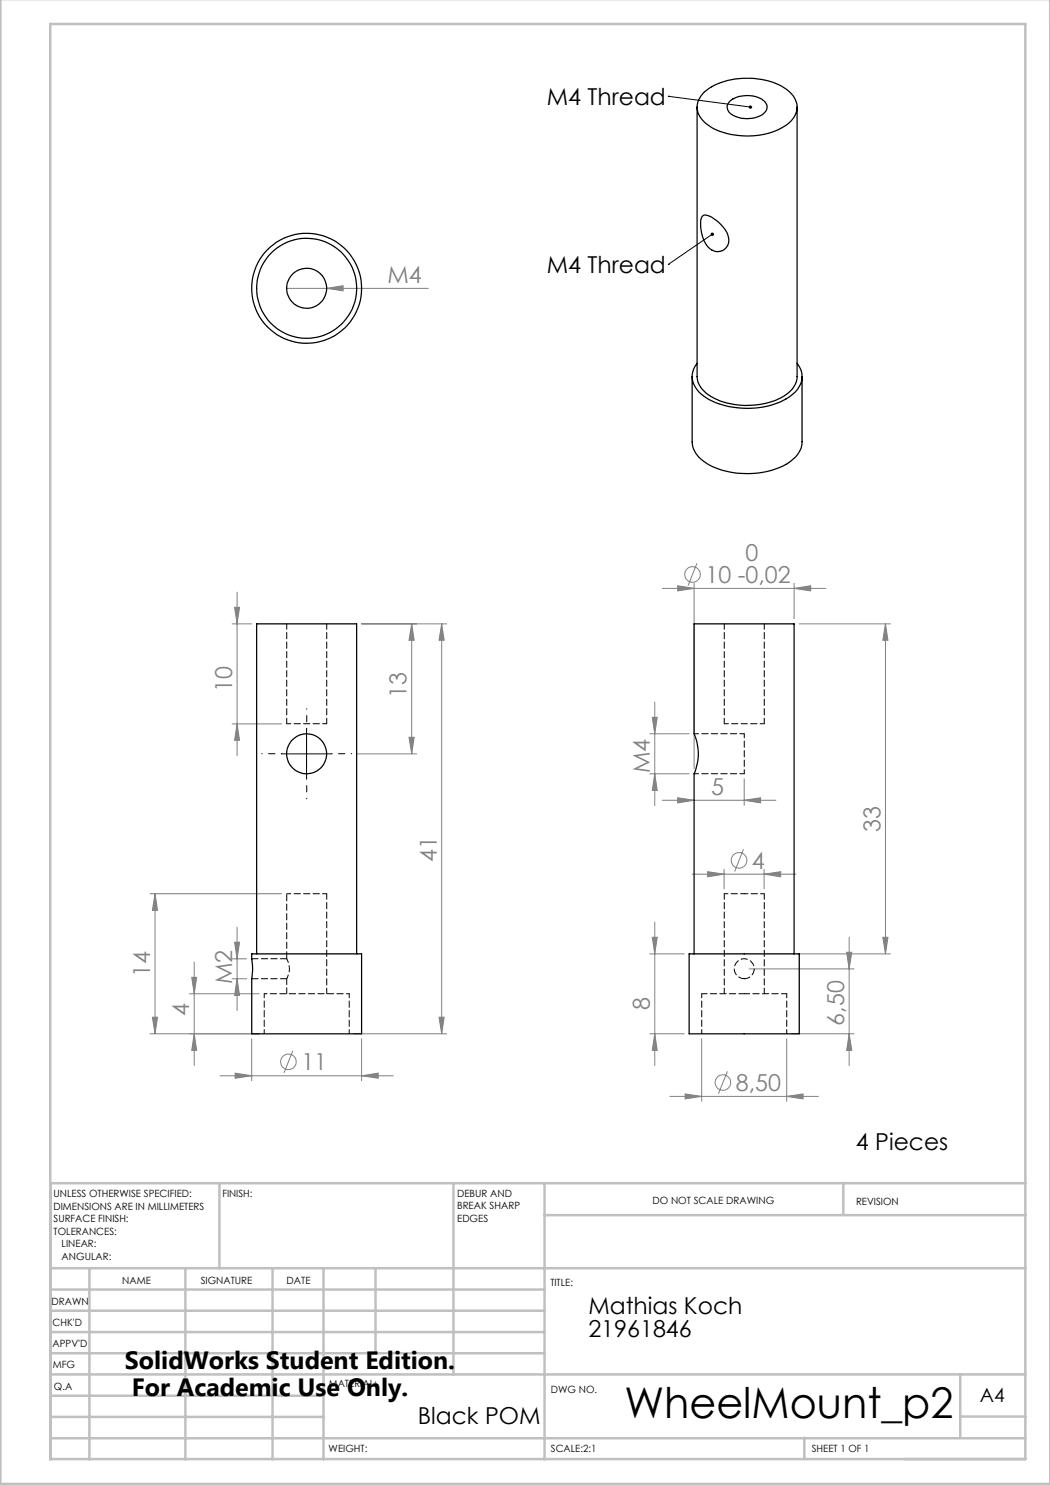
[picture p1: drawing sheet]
<svg xmlns="http://www.w3.org/2000/svg" width="210mm" height="297mm" viewBox="0 0 210 297" stroke-linecap="round" stroke-linejoin="round" font-family="sans-serif">
<g fill="none" stroke="#808080" stroke-width=".2">
<path d="M57.3 57.7h28.4M65.3 57.7l3.3-.6v1.1zM47.4 118.4v32.7M132.5 117.7h32.7M135.5 117.2l3.3 .5-3.3 .5zM138.8 116.7v37.1M139.4 112.7l-1.8 4.4M158.8 117.7l3.3-.5v1zM158.8 116.7v7.1M46.4 124.8h3.9M46.9 121.5h1l-.5 3.3zM72.3 124.8h17"/>
<path d="M82.3 124.8l.5 3.3h-1zM82.3 124.8v26M88.3 124.8l.5 3.3h-1zM88.3 124.8v82M159.8 124.8h18.3M177.1 124.8v66M177.1 124.8l.5 3.3h-1zM46.4 144.8h9.9M47.4 144.8l.5 3.3h-1zM71.3 150.8h12M81.8 147.5h1l-.5 3.3zM130 154.8h7.8"/>
<path d="M130 146.8h7.8M130.5 143.5h.9l-.4 3.3zM131 154.8l.4 3.3h-.9zM131 140.4v20.7M135.5 159.6l3.3 .5-3.3 .5zM148.8 155.7v5.4M30 178.7h26.3M31 178.7l.5 3.4h-1zM31 178.7v28.1M132.5 160.1h22.7M138.5 174.8h20.7M141.5 174.3l3.3 .5-3.3 .6z"/>
<path d="M144.8 173.8v4M148.7 169.9l-1.8 4.4M148.8 160.1l3.3-.5v1zM152.8 174.8l3.3-.5v1.1zM152.8 173.8v4M37.9 198.8h13.9M38.3 195.5h1l-.5 3.3zM38.8 192.4v20.7M46.4 195.8h2.9M46.4 191.8h2.9M46.9 188.5h1l-.5 3.3zM47.4 195.8l.5 3.3h-1z"/>
<path d="M47.4 185.4v16.7M130 190.8h6.8M130.5 187.5h.9l-.4 3.3zM131 184.4v28.7M149.8 193.8h21M159.8 190.8h18.3M169.3 190.5h1.1l-.6 3.3zM169.8 187.4v25.7M176.6 187.5h1l-.5 3.3zM30 206.8h21.8M30.5 203.4h1l-.5 3.4zM38.8 206.8l.5 3.3h-1z"/>
<path d="M44 215.2h34.7M47 214.6l3.3 .6-3.3 .4zM50.3 207.7v8.4M58.6 210.1l-1.8 4.5M70.8 206.8h18.5M72.3 215.2l3.3-.6v1zM72.3 207.7v8.4M87.8 203.4h1l-.5 3.4zM130 206.8h6.8M131 206.8l.4 3.3h-.9zM134 219.3h29.7M137 218.8l3.3 .5-3.3 .5z"/>
<path d="M140.3 207.7v12.6M145.5 214.3l-1.8 4.4M157.3 219.3l3.3-.5v1zM157.3 207.7v12.6M158.3 206.8h12.5M169.8 206.8l.6 3.3h-1.1z"/>
<circle cx="138.5" cy="114.9" r="1.55"/>
<circle cx="147.8" cy="172.1" r="1.55"/>
<circle cx="57.7" cy="212.4" r="1.55"/>
<circle cx="144.6" cy="216.5" r="1.56"/>
</g>
<path d="M56.3 150.7h-4M61.3 145.7v-4M61.3 155.7v4M66.3 150.7h4" fill="none" stroke="#000" stroke-width=".2" stroke-dasharray="15.2 1.3 1.3 1.3" stroke-dashoffset="15.1"/>
<path d="M133.7 19.3h.1M133.7 19.3l16.4 2.1M133.7 52.9h.1M142.5 46.8l-8.8 6.1M56.3 150.8h10M61.3 145.8v9.9" fill="none" stroke="#000" stroke-width=".2"/>
<g fill="none" stroke="#c0c0c0" stroke-width=".5">
<path d="M.1 -.1v296.9h209.9v-296.9M10.1 4.8h195v287h-195zM43.9 236.6v17M90.7 236.6v38.3M108.9 236.6v55.3M168.7 236.6v6.3M205.1 236.6h-195v55.3M10.1 253.6h195M10.1 257.9h98.8M17.9 253.6v38.3M37.1 253.6v38.3M54.5 253.6v38.3"/>
<path d="M64.7 253.6v38.3M75.1 253.6v17M108.9 243h96.2M10.1 270.6h98.8M10.1 266.4h98.8M10.1 262.1h98.8M10.1 279.1h54.6M10.1 274.9h195M192.1 274.8v12.7M10.1 287.7h195M10.1 283.4h54.6M160.9 287.5v4.3"/>
<path d="M192.1 283.3h13"/>
</g>
<path d="M149.8 21.2a.34 .34 0 0 0 .1 .5 .34 .34 0 0 0 .5-.2l-.3-.1 .3 .1a.35 .35 0 0 0-.2-.4 .35 .35 0 0 0-.4 .1zM142.3 46.6a.33 .33 0 0 0-.1 .4 .33 .33 0 0 0 .4 .1 .33 .33 0 0 0 .1-.4l-.2 .1 .2-.2z" fill="#000"/>
<g fill="#808080">
<path d="M65.3 57.7l3.3-.6v1.1z"/>
<path d="M72.3 215.2l3.3-.6v1zM47 214.6l3.3 .6-3.3 .4z"/>
<path d="M137 218.8l3.3 .5-3.3 .5zM157.3 219.3l3.3-.5v1zM141.5 174.3l3.3 .5-3.3 .6zM152.8 174.8l3.3-.5v1.1zM135.5 117.2l3.3 .5-3.3 .5zM158.8 117.7l3.3-.5v1zM135.5 159.6l3.3 .5-3.3 .5zM148.8 160.1l3.3-.5v1z"/>
<path d="M81.8 147.5h1l-.5 3.3zM82.3 124.8l.5 3.3h-1zM47.4 144.8l.5 3.3h-1zM46.9 121.5h1l-.5 3.3zM87.8 203.4h1l-.5 3.4zM88.3 124.8l.5 3.3h-1zM30.5 203.4h1l-.5 3.4zM31 178.7l.5 3.4h-1zM47.4 195.8l.5 3.3h-1zM46.9 188.5h1l-.5 3.3zM176.6 187.5h1l-.5 3.3zM177.1 124.8l.5 3.3h-1zM131 154.8l.4 3.3h-.9zM130.5 143.5h.9l-.4 3.3z"/>
<path d="M38.3 195.5h1l-.5 3.3zM38.8 206.8l.5 3.3h-1zM130.5 187.5h.9l-.4 3.3zM131 206.8l.4 3.3h-.9zM169.3 190.5h1.1l-.6 3.3zM169.8 206.8l.6 3.3h-1.1z"/>
</g>
<g fill="none" stroke="#000" stroke-width=".25">
<path d="M140.9 18.4a14.1 14.1 0 0 1 11.5-2.5 9.3 9.3 0 0 1 6.5 3.6 3.8 3.8 0 0 1-1.2 5.2 15 15 0 0 1-14.3 1.3 6 6 0 0 1-3.9-4.2 4 4 0 0 1 1.4-3.4zM139.4 21.4v53.9a5.5 5.5 0 0 0 4 4.6 15.9 15.9 0 0 0 13.4-.7 4.9 4.9 0 0 0 2.6-3.9v-53.9M146 20.2a5.8 5.8 0 0 1 6.9 .1 1.72 1.72 0 0 1-.8 2.8 5.9 5.9 0 0 1-6.3-.7 1.5 1.5 0 0 1 .2-2.2zM140.5 43.2a2.08 2.08 0 0 1 2.3 .5 6.1 6.1 0 0 1 3 4.5 2.33 2.33 0 0 1-1.8 2.1 2.33 2.33 0 0 1-2.5-1 7.2 7.2 0 0 1-1.1-5.9zM138.4 75.3v13.1a5.5 5.5 0 0 0 3.4 4.6 17.1 17.1 0 0 0 16-.5 5.2 5.2 0 0 0 2.6-4.1v-13.1M139.4 72.7a4.2 4.2 0 0 0 .8 6.1 15.6 15.6 0 0 0 12.1 2.7 11.6 11.6 0 0 0 7.2-3.6 4 4 0 0 0-.1-5.2M50.3 190.8h22v16h-22v-11a10.8 10.8 0 0 0 0-4zM51.3 190.8v-66h20v66M137.8 190.8h22v16h-22zM138.8 190.8v-36a9.9 9.9 0 0 0 0-8v-22h20v66"/>
<circle cx="61.3" cy="57.6" r="11"/>
<circle cx="61.3" cy="57.7" r="10"/>
<circle cx="61.3" cy="57.7" r="4"/>
<circle cx="61.3" cy="150.8" r="4"/>
</g>
<path d="M69.8 198.7h-17" fill="none" stroke="#000" stroke-width=".2" stroke-dasharray="1.3 .6" stroke-dashoffset=".7"/>
<path d="M57.3 144.7h8M138.9 154.7h10M144.9 144.7h8M148.9 154.7v-8M148.9 146.7h-10M65.3 178.7h-8M52.8 198.7v8M140.4 198.7v8M69.8 206.7v-8M157.4 206.7v-8" fill="none" stroke="#000" stroke-width=".2" stroke-dasharray="1.3 .6" stroke-dashoffset=".4"/>
<path d="M148.9 178.7h-4M152.9 178.7h-4M57.3 195.7a4 4 0 0 0 0-4v.1" fill="none" stroke="#000" stroke-width=".2" stroke-dasharray="1.3 .6" stroke-dashoffset=".5"/>
<path d="M57.3 124.7v20M144.9 124.7v20M65.3 144.7v-20M152.9 144.7v-20M144.9 178.7v20M65.3 198.7v-20M148.9 198.7h-8.5M152.9 198.7v-20M157.4 198.7h-8.5" fill="none" stroke="#000" stroke-width=".2" stroke-dasharray="1.3 .6" stroke-dashoffset=".2"/>
<path d="M57.3 195.7v3M148.9 195.7a2 2 0 0 1-1.8-2.9 2 2 0 0 1 3.4-.2 2 2 0 0 1-1.4 3.1h-.2" fill="none" stroke="#000" stroke-width=".2" stroke-dasharray="1.3 .6" stroke-dashoffset=".1"/>
<path d="M57.3 178.7v13.1" fill="none" stroke="#000" stroke-width=".2" stroke-dasharray="1.3 .6" stroke-dashoffset="-.2"/>
<path d="M50.3 195.7h7M57.3 191.7h-7" fill="none" stroke="#000" stroke-width=".2" stroke-dasharray="1.3 .6"/>
<text font-size="8.5" x="124.9" y="283.5">WheelMount_p2</text>
<g font-size="5">
<text x="25" y="273.7">SolidWorks Student Edition.</text>
<text x="26.4" y="279.2">For Academic Use Only.</text>
</g>
<g font-size="4.7">
<text x="109.4" y="21">M4 Thread</text>
<text x="109.4" y="54.6">M4 Thread</text>
<text x="171.2" y="230.1">4 Pieces</text>
<text x="117.7" y="262.8">Mathias Koch</text>
<text x="117.7" y="267.4">21961846</text>
<text x="83.6" y="284.7">Black POM</text>
</g>
<g font-size="4.7" fill="#808080">
<text x="77.5" y="56.7">M4</text>
<text x="149.1" y="112.1">0</text>
<text x="141.1" y="116.6">10 -0,02</text>
<text x="46.4" y="138.4" transform="rotate(-90 46.4 138.4)">10</text>
<text x="81.3" y="139.6" transform="rotate(-90 81.3 139.6)">13</text>
<text x="130" y="154.6" transform="rotate(-90 130 154.6)">M4</text>
<text x="142.2" y="159">5</text>
<text x="176.1" y="166.3" transform="rotate(-90 176.1 166.3)">33</text>
<text x="87.3" y="172.3" transform="rotate(-90 87.3 172.3)">41</text>
<text x="150.4" y="173.8">4</text>
<text x="30" y="195.4" transform="rotate(-90 30 195.4)">14</text>
<text x="46.4" y="196.8" transform="rotate(-90 46.4 196.8)">M2</text>
<text x="37.8" y="203.2" transform="rotate(-90 37.8 203.2)">4</text>
<text x="130" y="201.9" transform="rotate(-90 130 201.9)">8</text>
<text x="168.8" y="205.1" transform="rotate(-90 168.8 205.1)">6,50</text>
<text x="60.3" y="214.1">11</text>
<text x="147.2" y="218.2">8,50</text>
</g>
<text font-size="3.9" x="196" y="280.4">A4</text>
<g font-size="2">
<text x="10.7" y="239.5">UNLESS OTHERWISE SPECIFIED:</text>
<text x="44.5" y="239.5">FINISH:</text>
<text x="91.4" y="239.4">DEBUR AND</text>
<text x="10.7" y="242">DIMENSIONS ARE IN MILLIMETERS</text>
<text x="10.7" y="244.5">SURFACE FINISH:</text>
<text x="91.4" y="241.9">BREAK SHARP</text>
<text x="91.4" y="244.4">EDGES</text>
<text x="130.5" y="240.8">DO NOT SCALE DRAWING</text>
<text x="171.2" y="241">REVISION</text>
<text x="10.7" y="247">TOLERANCES:</text>
<text x="12.3" y="249.5">LINEAR:</text>
<text x="12.3" y="252">ANGULAR:</text>
<text x="24.4" y="256.9">NAME</text>
<text x="40.1" y="256.8">SIGNATURE</text>
<text x="57.3" y="256.8">DATE</text>
<text x="110.1" y="257.1">TITLE:</text>
<text x="10.3" y="260.9">DRAWN</text>
<text x="10.5" y="269.3">APPV'D</text>
<text x="10.5" y="265.2">CHK'D</text>
<text x="10.6" y="273.6">MFG</text>
<text x="10.8" y="278">Q.A</text>
<text x="65.8" y="277.4">MATERIAL:</text>
<text x="110.2" y="278.5">DWG NO.</text>
<text x="65.7" y="290.4">WEIGHT:</text>
<text x="110.2" y="290.5">SCALE:2:1</text>
<text x="162.4" y="290.4">SHEET 1 OF 1</text>
</g>
</svg>
